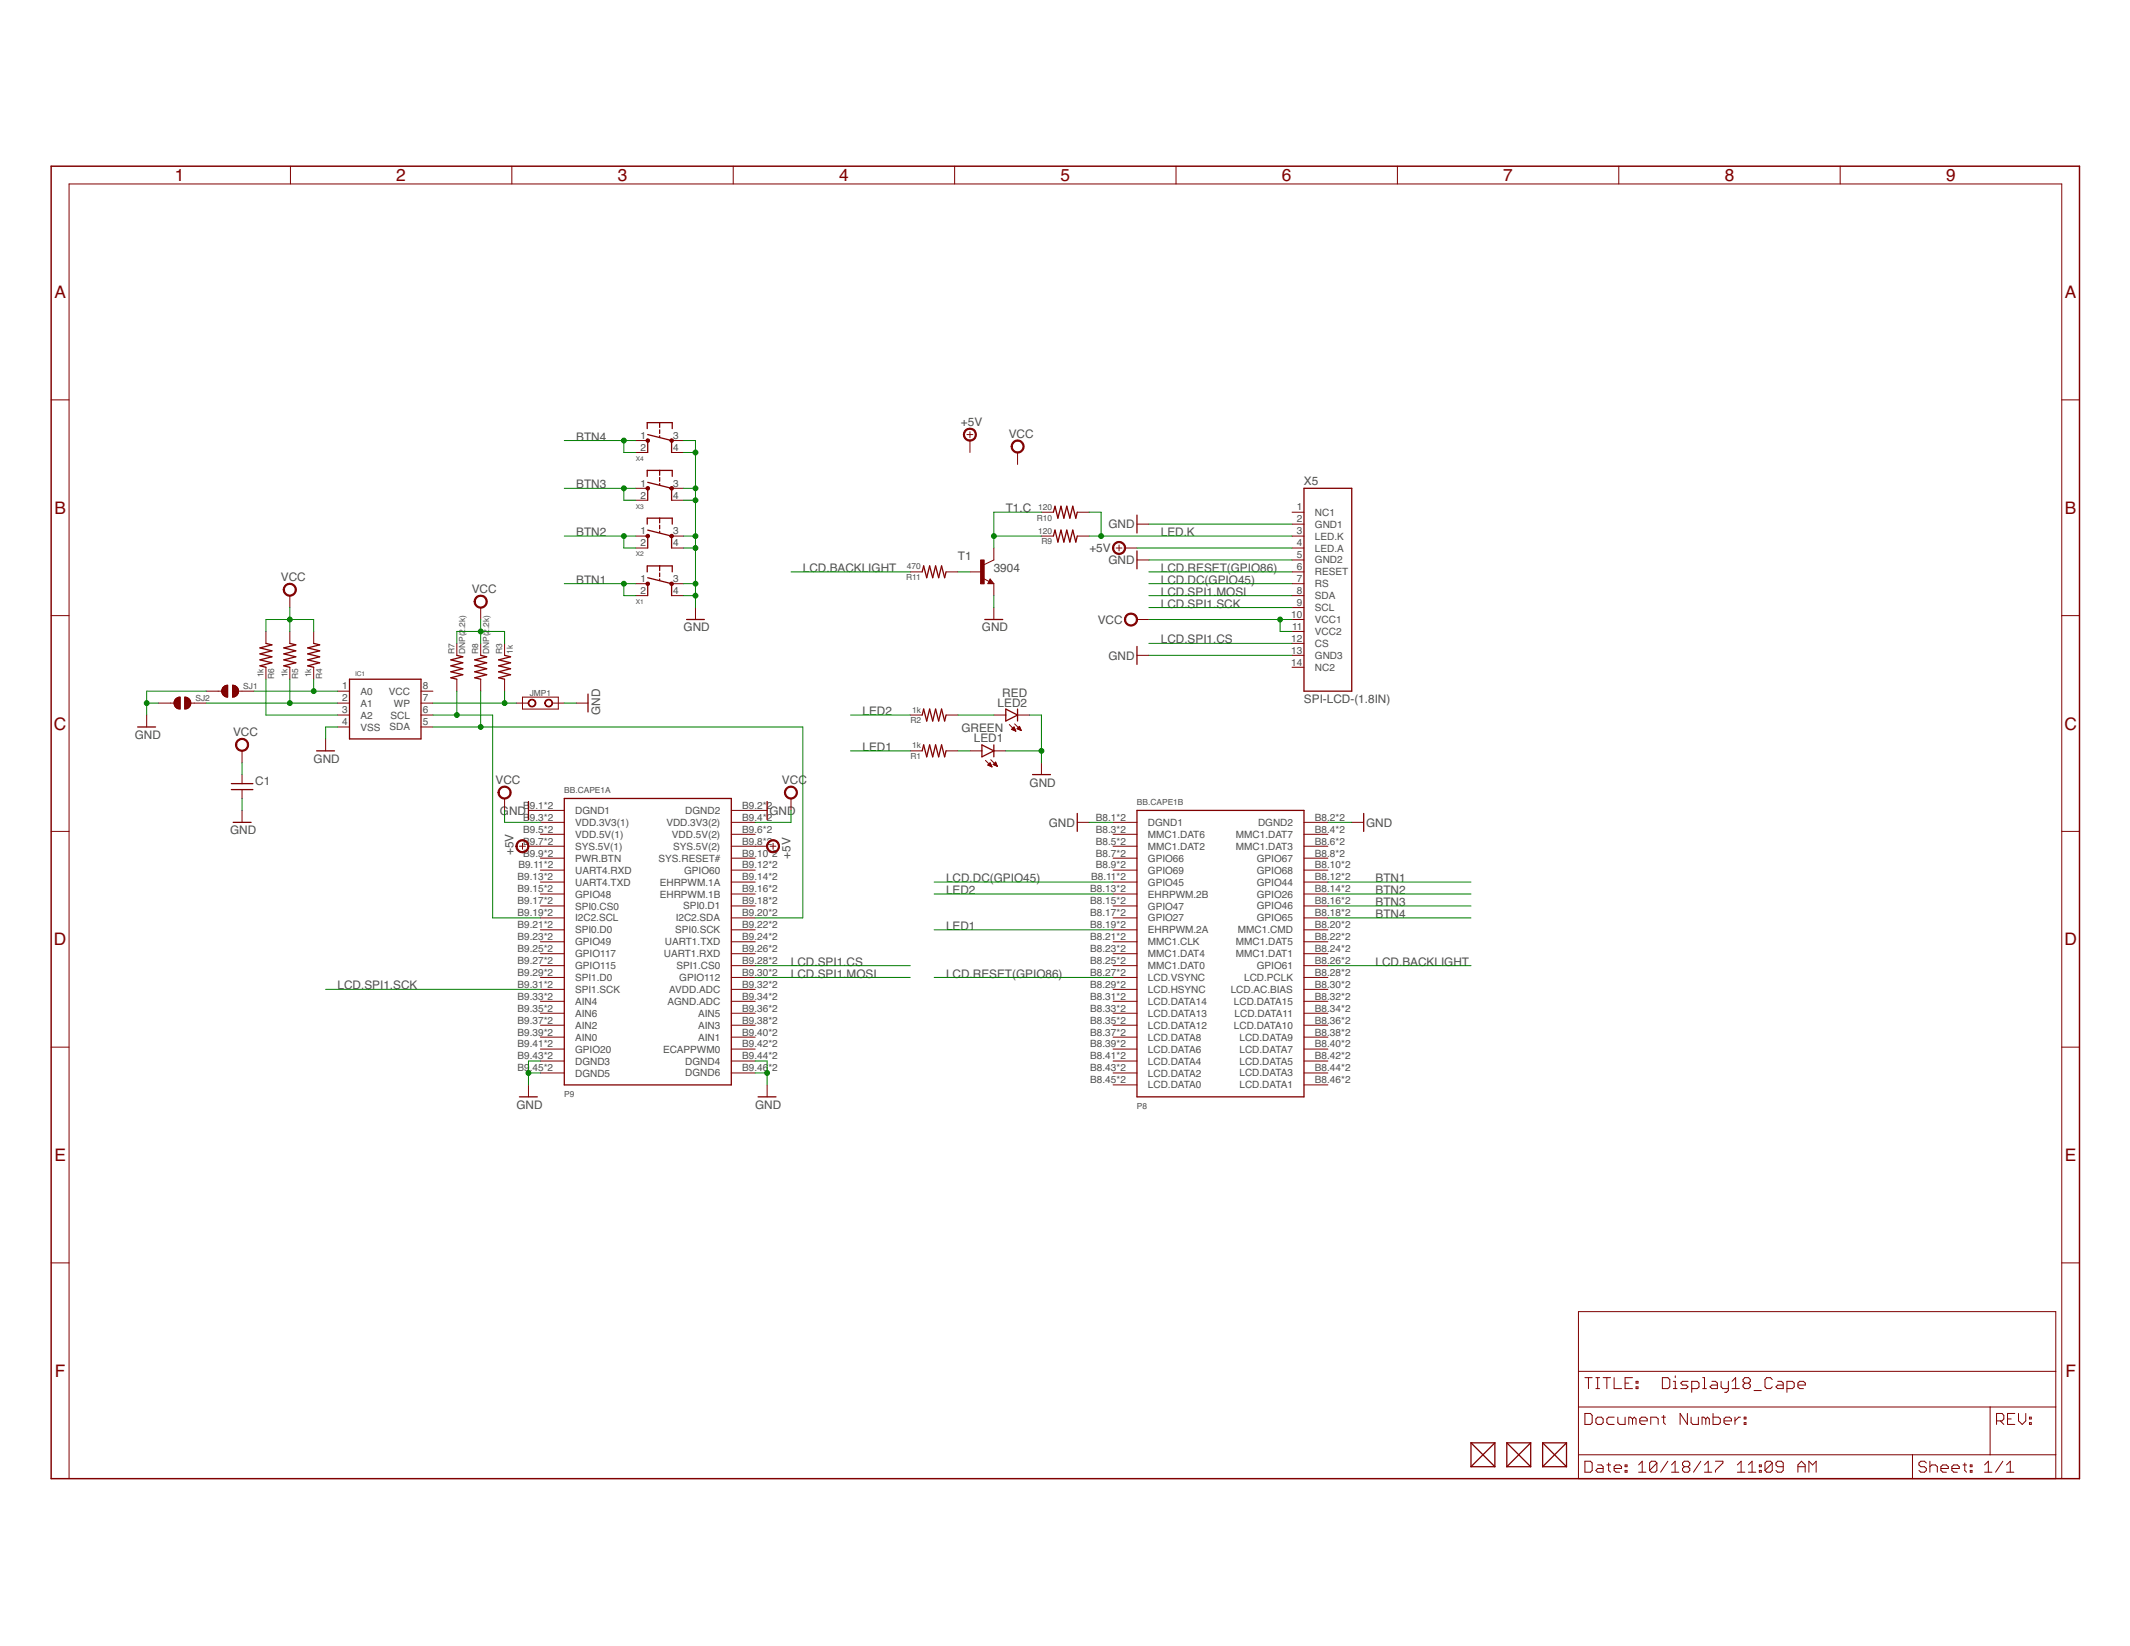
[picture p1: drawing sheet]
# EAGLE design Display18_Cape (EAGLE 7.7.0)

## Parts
BB.CAPE1  BEAGLEBONE.CAPE.BOTTOM-ONLY-PADS.W/TH  [BEAGLEBONE.CAPE.BOTTOM-ONLY-PADS.W/TH]
C1  CAPACITOR-(INCH)-0402  [0402]
FUD1  FIDUCIAL  [FIDUCIAL_40MIL]
FUD2  FIDUCIAL  [FIDUCIAL_40MIL]
FUD3  FIDUCIAL  [FIDUCIAL_40MIL]
IC1  CAT24C32  [UDFN8,2X3(ON-SEMI)]
JMP1  JUMPER-(X2)  [JUMPER-(X2)]
LED1  GREEN  LED-(INCH)-0805  [0805-LED]
LED2  RED  LED-(INCH)-0805  [0805-LED]
R1  1k  RESISTOR-(INCH)-0603  [0603]
R2  1k  RESISTOR-(INCH)-0603  [0603]
R3  1k  RESISTOR-(INCH)-0402  [0402]
R4  1k  RESISTOR-(INCH)-0402  [0402]
R5  1k  RESISTOR-(INCH)-0402  [0402]
R6  1k  RESISTOR-(INCH)-0402  [0402]
R7  DNP(2.2k)  RESISTOR-(INCH)-0402  [0402]
R8  DNP(2.2k)  RESISTOR-(INCH)-0402  [0402]
R9  120  RESISTOR-(INCH)-0603  [0603]
R10  120  RESISTOR-(INCH)-0603  [0603]
R11  470  RESISTOR-(INCH)-0603  [0603]
SJ1  SOLDER.JOINT-(INCH)-0603  [SOLDER.JOINT(0603)]
SJ2  SOLDER.JOINT-(INCH)-0603  [SOLDER.JOINT(0603)]
T1  3904  BC847-NPN-SOT23-BEC  [SOT23-BEC]
X1  6MM_TACTILE_SWITCH  [6MM_TACTILE-SWITCH]
X2  6MM_TACTILE_SWITCH  [6MM_TACTILE-SWITCH]
X3  6MM_TACTILE_SWITCH  [6MM_TACTILE-SWITCH]
X4  6MM_TACTILE_SWITCH  [6MM_TACTILE-SWITCH]
X5  SPI-LCD-(1.8IN)  [LCD-(1.8IN)]

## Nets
+5V: BB.CAPE1.B9.7(A:SYS.5V(1)) BB.CAPE1.B9.8(A:SYS.5V(2)) BB.CAPE1.P9.7(A:SYS.5V(1)) BB.CAPE1.P9.8(A:SYS.5V(2)) X5.4(LED.A)
A0: IC1.1(A0) R4.2 SJ1.2
A1: IC1.2(A1) R5.2 SJ2.2
A2: IC1.3(A2) R6.2
BTN1: BB.CAPE1.B8.12(B:GPIO44) BB.CAPE1.P8.12(B:GPIO44) X1.1 X1.2
BTN2: BB.CAPE1.B8.14(B:GPIO26) BB.CAPE1.P8.14(B:GPIO26) X2.1 X2.2
BTN3: BB.CAPE1.B8.16(B:GPIO46) BB.CAPE1.P8.16(B:GPIO46) X3.1 X3.2
BTN4: BB.CAPE1.B8.18(B:GPIO65) BB.CAPE1.P8.18(B:GPIO65) X4.1 X4.2
GND: BB.CAPE1.B8.1(B:DGND1) BB.CAPE1.B8.2(B:DGND2) BB.CAPE1.B9.1(A:DGND1) BB.CAPE1.B9.2(A:DGND2) BB.CAPE1.B9.43(A:DGND3) BB.CAPE1.B9.44(A:DGND4) BB.CAPE1.B9.45(A:DGND5) BB.CAPE1.B9.46(A:DGND6) BB.CAPE1.P8.1(B:DGND1) BB.CAPE1.P8.2(B:DGND2) BB.CAPE1.P9.1(A:DGND1) BB.CAPE1.P9.2(A:DGND2) BB.CAPE1.P9.43(A:DGND3) BB.CAPE1.P9.44(A:DGND4) BB.CAPE1.P9.45(A:DGND5) BB.CAPE1.P9.46(A:DGND6) C1.2 IC1.4(VSS) JMP1.2 LED1.K LED2.K SJ1.1 SJ2.1 T1.E X1.3 X1.4 X2.3 X2.4 X3.3 X3.4 X4.3 X4.4 X5.2(GND1) X5.5(GND2) X5.13(GND3)
LCD.BACKLIGHT: BB.CAPE1.B8.26(B:GPIO61) BB.CAPE1.P8.26(B:GPIO61) R11.2
LCD.DC(GPIO45): BB.CAPE1.B8.11(B:GPIO45) BB.CAPE1.P8.11(B:GPIO45) X5.7(RS)
LCD.RESET(GPIO86): BB.CAPE1.B8.27(B:LCD.VSYNC) BB.CAPE1.P8.27(B:LCD.VSYNC) X5.6(RESET)
LCD.SPI1.CS: BB.CAPE1.B9.28(A:SPI1.CS0) BB.CAPE1.P9.28(A:SPI1.CS0) X5.12(CS)
LCD.SPI1.MOSI: BB.CAPE1.B9.30(A:GPIO112) BB.CAPE1.P9.30(A:GPIO112) X5.8(SDA)
LCD.SPI1.SCK: BB.CAPE1.B9.31(A:SPI1.SCK) BB.CAPE1.P9.31(A:SPI1.SCK) X5.9(SCL)
LED1: BB.CAPE1.B8.19(B:EHRPWM.2A) BB.CAPE1.P8.19(B:EHRPWM.2A) R1.2
LED2: BB.CAPE1.B8.13(B:EHRPWM.2B) BB.CAPE1.P8.13(B:EHRPWM.2B) R2.2
LED.K: R9.1 R10.1 X5.3(LED.K)
N$5: R11.1 T1.B
N$282: LED1.A R1.1
N$284: LED2.A R2.1
SCL: BB.CAPE1.B9.19(A:I2C2.SCL) BB.CAPE1.P9.19(A:I2C2.SCL) IC1.6(SCL) R7.1
SDA: BB.CAPE1.B9.20(A:I2C2.SDA) BB.CAPE1.P9.20(A:I2C2.SDA) IC1.5(SDA) R8.1
T1.C: R9.2 R10.2 T1.C
VCC: BB.CAPE1.B9.3(A:VDD.3V3(1)) BB.CAPE1.B9.4(A:VDD.3V3(2)) BB.CAPE1.P9.3(A:VDD.3V3(1)) BB.CAPE1.P9.4(A:VDD.3V3(2)) C1.1 R3.2 R4.1 R5.1 R6.1 R7.2 R8.2 X5.10(VCC1) X5.11(VCC2)
WP: IC1.7(WP) JMP1.1 R3.1
Unconnected: BB.CAPE1.B8.3(B:MMC1.DAT6) BB.CAPE1.B8.4(B:MMC1.DAT7) BB.CAPE1.B8.5(B:MMC1.DAT2) BB.CAPE1.B8.6(B:MMC1.DAT3) BB.CAPE1.B8.7(B:GPIO66) BB.CAPE1.B8.8(B:GPIO67) BB.CAPE1.B8.9(B:GPIO69) BB.CAPE1.B8.10(B:GPIO68) BB.CAPE1.B8.15(B:GPIO47) BB.CAPE1.B8.17(B:GPIO27) BB.CAPE1.B8.20(B:MMC1.CMD) BB.CAPE1.B8.21(B:MMC1.CLK) BB.CAPE1.B8.22(B:MMC1.DAT5) BB.CAPE1.B8.23(B:MMC1.DAT4) BB.CAPE1.B8.24(B:MMC1.DAT1) BB.CAPE1.B8.25(B:MMC1.DAT0) BB.CAPE1.B8.28(B:LCD.PCLK) BB.CAPE1.B8.29(B:LCD.HSYNC) BB.CAPE1.B8.30(B:LCD.AC.BIAS) BB.CAPE1.B8.31(B:LCD.DATA14) BB.CAPE1.B8.32(B:LCD.DATA15) BB.CAPE1.B8.33(B:LCD.DATA13) BB.CAPE1.B8.34(B:LCD.DATA11) BB.CAPE1.B8.35(B:LCD.DATA12) BB.CAPE1.B8.36(B:LCD.DATA10) BB.CAPE1.B8.37(B:LCD.DATA8) BB.CAPE1.B8.38(B:LCD.DATA9) BB.CAPE1.B8.39(B:LCD.DATA6) BB.CAPE1.B8.40(B:LCD.DATA7) BB.CAPE1.B8.41(B:LCD.DATA4) BB.CAPE1.B8.42(B:LCD.DATA5) BB.CAPE1.B8.43(B:LCD.DATA2) BB.CAPE1.B8.44(B:LCD.DATA3) BB.CAPE1.B8.45(B:LCD.DATA0) BB.CAPE1.B8.46(B:LCD.DATA1) BB.CAPE1.B9.5(A:VDD.5V(1)) BB.CAPE1.B9.6(A:VDD.5V(2)) BB.CAPE1.B9.9(A:PWR.BTN) BB.CAPE1.B9.10(A:SYS.RESET#) BB.CAPE1.B9.11(A:UART4.RXD) BB.CAPE1.B9.12(A:GPIO60) BB.CAPE1.B9.13(A:UART4.TXD) BB.CAPE1.B9.14(A:EHRPWM.1A) BB.CAPE1.B9.15(A:GPIO48) BB.CAPE1.B9.16(A:EHRPWM.1B) BB.CAPE1.B9.17(A:SPI0.CS0) BB.CAPE1.B9.18(A:SPI0.D1) BB.CAPE1.B9.21(A:SPI0.D0) BB.CAPE1.B9.22(A:SPI0.SCK) BB.CAPE1.B9.23(A:GPIO49) BB.CAPE1.B9.24(A:UART1.TXD) BB.CAPE1.B9.25(A:GPIO117) BB.CAPE1.B9.26(A:UART1.RXD) BB.CAPE1.B9.27(A:GPIO115) BB.CAPE1.B9.29(A:SPI1.D0) BB.CAPE1.B9.32(A:AVDD.ADC) BB.CAPE1.B9.33(A:AIN4) BB.CAPE1.B9.34(A:AGND.ADC) BB.CAPE1.B9.35(A:AIN6) BB.CAPE1.B9.36(A:AIN5) BB.CAPE1.B9.37(A:AIN2) BB.CAPE1.B9.38(A:AIN3) BB.CAPE1.B9.39(A:AIN0) BB.CAPE1.B9.40(A:AIN1) BB.CAPE1.B9.41(A:GPIO20) BB.CAPE1.B9.42(A:ECAPPWM0) BB.CAPE1.P8.3(B:MMC1.DAT6) BB.CAPE1.P8.4(B:MMC1.DAT7) BB.CAPE1.P8.5(B:MMC1.DAT2) BB.CAPE1.P8.6(B:MMC1.DAT3) BB.CAPE1.P8.7(B:GPIO66) BB.CAPE1.P8.8(B:GPIO67) BB.CAPE1.P8.9(B:GPIO69) BB.CAPE1.P8.10(B:GPIO68) BB.CAPE1.P8.15(B:GPIO47) BB.CAPE1.P8.17(B:GPIO27) BB.CAPE1.P8.20(B:MMC1.CMD) BB.CAPE1.P8.21(B:MMC1.CLK) BB.CAPE1.P8.22(B:MMC1.DAT5) BB.CAPE1.P8.23(B:MMC1.DAT4) BB.CAPE1.P8.24(B:MMC1.DAT1) BB.CAPE1.P8.25(B:MMC1.DAT0) BB.CAPE1.P8.28(B:LCD.PCLK) BB.CAPE1.P8.29(B:LCD.HSYNC) BB.CAPE1.P8.30(B:LCD.AC.BIAS) BB.CAPE1.P8.31(B:LCD.DATA14) BB.CAPE1.P8.32(B:LCD.DATA15) BB.CAPE1.P8.33(B:LCD.DATA13) BB.CAPE1.P8.34(B:LCD.DATA11) BB.CAPE1.P8.35(B:LCD.DATA12) BB.CAPE1.P8.36(B:LCD.DATA10) BB.CAPE1.P8.37(B:LCD.DATA8) BB.CAPE1.P8.38(B:LCD.DATA9) BB.CAPE1.P8.39(B:LCD.DATA6) BB.CAPE1.P8.40(B:LCD.DATA7) BB.CAPE1.P8.41(B:LCD.DATA4) BB.CAPE1.P8.42(B:LCD.DATA5) BB.CAPE1.P8.43(B:LCD.DATA2) BB.CAPE1.P8.44(B:LCD.DATA3) BB.CAPE1.P8.45(B:LCD.DATA0) BB.CAPE1.P8.46(B:LCD.DATA1) BB.CAPE1.P9.5(A:VDD.5V(1)) BB.CAPE1.P9.6(A:VDD.5V(2)) BB.CAPE1.P9.9(A:PWR.BTN) BB.CAPE1.P9.10(A:SYS.RESET#) BB.CAPE1.P9.11(A:UART4.RXD) BB.CAPE1.P9.12(A:GPIO60) BB.CAPE1.P9.13(A:UART4.TXD) BB.CAPE1.P9.14(A:EHRPWM.1A) BB.CAPE1.P9.15(A:GPIO48) BB.CAPE1.P9.16(A:EHRPWM.1B) BB.CAPE1.P9.17(A:SPI0.CS0) BB.CAPE1.P9.18(A:SPI0.D1) BB.CAPE1.P9.21(A:SPI0.D0) BB.CAPE1.P9.22(A:SPI0.SCK) BB.CAPE1.P9.23(A:GPIO49) BB.CAPE1.P9.24(A:UART1.TXD) BB.CAPE1.P9.25(A:GPIO117) BB.CAPE1.P9.26(A:UART1.RXD) BB.CAPE1.P9.27(A:GPIO115) BB.CAPE1.P9.29(A:SPI1.D0) BB.CAPE1.P9.32(A:AVDD.ADC) BB.CAPE1.P9.33(A:AIN4) BB.CAPE1.P9.34(A:AGND.ADC) BB.CAPE1.P9.35(A:AIN6) BB.CAPE1.P9.36(A:AIN5) BB.CAPE1.P9.37(A:AIN2) BB.CAPE1.P9.38(A:AIN3) BB.CAPE1.P9.39(A:AIN0) BB.CAPE1.P9.40(A:AIN1) BB.CAPE1.P9.41(A:GPIO20) BB.CAPE1.P9.42(A:ECAPPWM0) FUD1.P$1 FUD2.P$1 FUD3.P$1 IC1.8(VCC) X5.1(NC1) X5.14(NC2)

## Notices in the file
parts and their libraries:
SparkFun-Aesthetics: Licensing: CC v3.0 Share-Alike You are welcome to use this library for commercial purposes.
